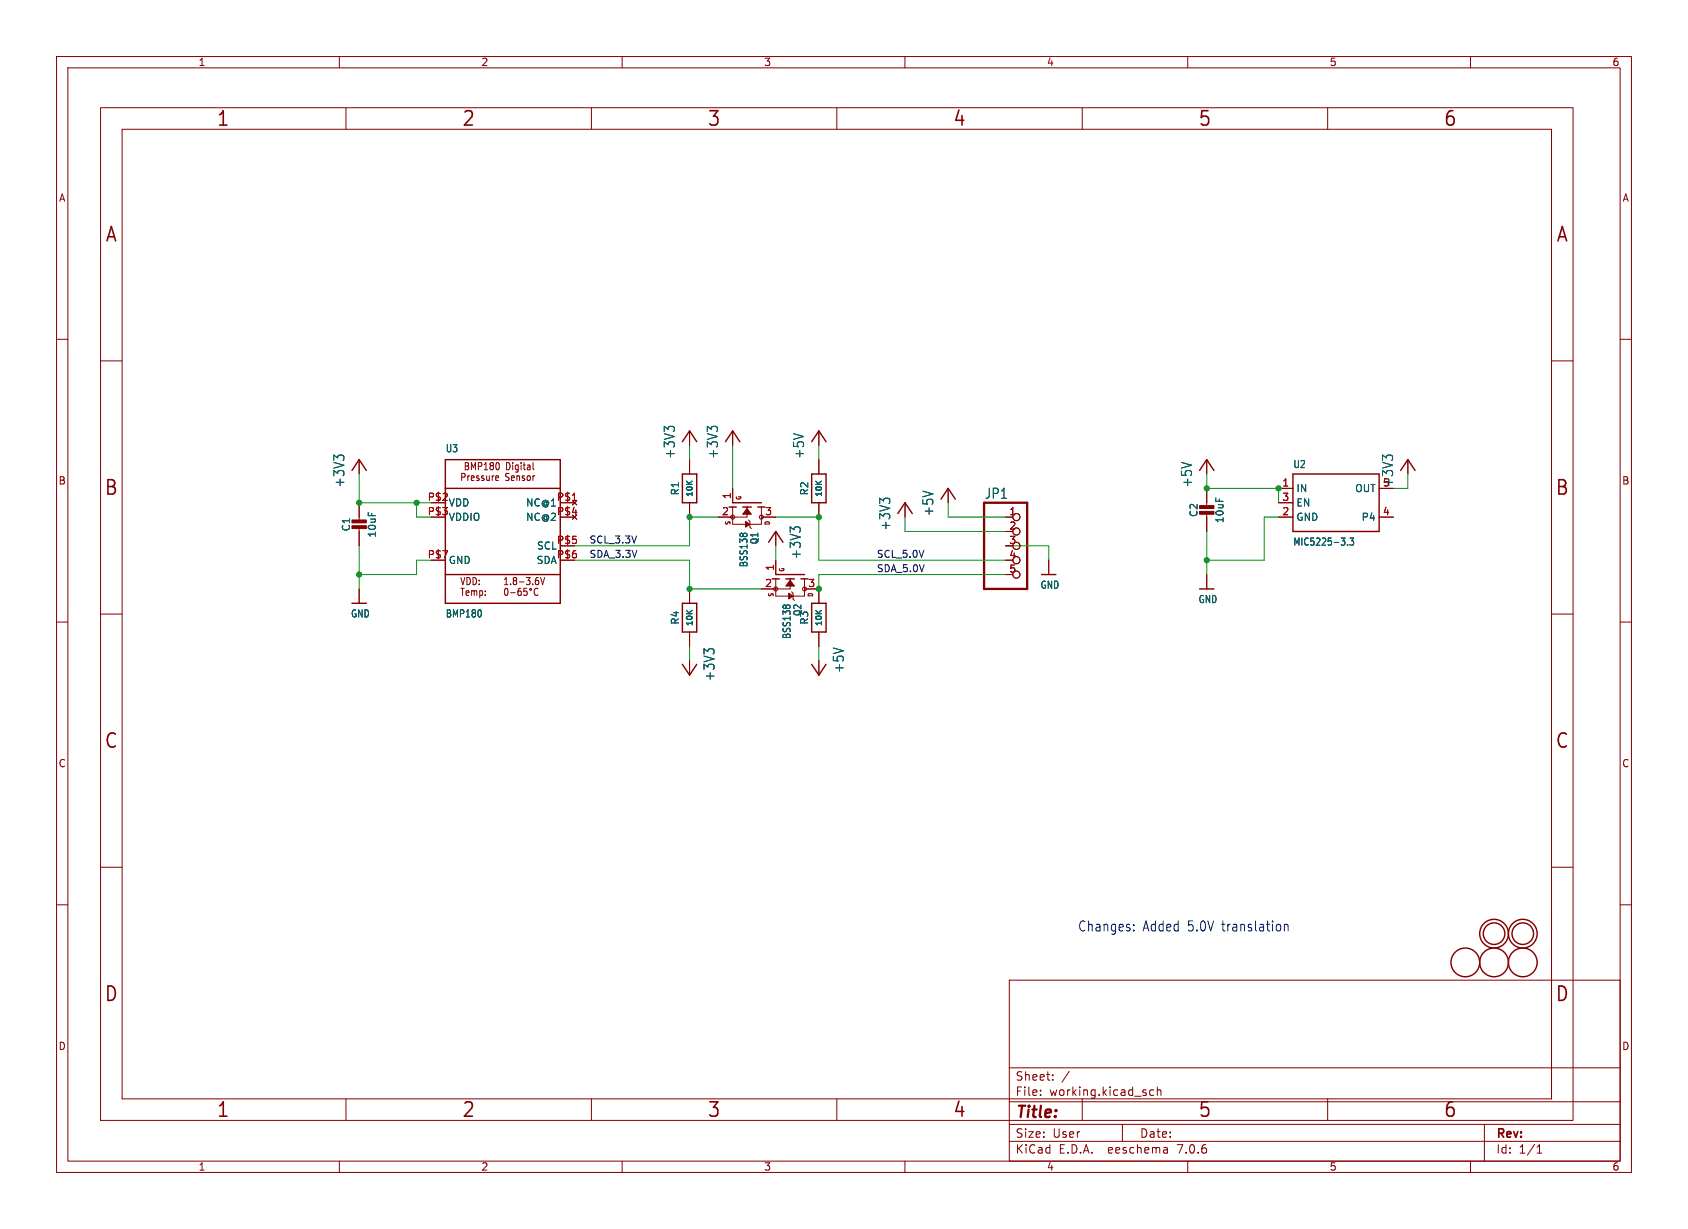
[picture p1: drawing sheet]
<svg xmlns="http://www.w3.org/2000/svg" width="298mm" height="217mm" viewBox="0 0 298 217" stroke-linecap="round" stroke-linejoin="round" font-family="sans-serif">
<g fill="none" stroke="#840000" stroke-width=".18">
<path d="M10 10h278.5v197.3h-278.5zM12 12h274.5v193.3h-274.5zM17.8 19h260.3v179.1h-260.3zM60 10v2M61.2 19v3.9M104.6 19v3.9M110 10v2M148 19v3.9M160 10v2M191.3 19v3.9M210 10v2M234.7 19v3.9"/>
<path d="M260 10v2M21.6 22.9h252.7v171.4h-252.7zM10 60h2M286.5 60h2M17.8 63.8h3.8M121.9 76.2v2.5M129.5 76.2v2.5M144.8 76.2v2.5M274.3 63.8h3.8M63.5 81.3v2.5M63.5 88.9v3.3M63.5 93.2v3.3"/>
<path d="M87.8 84.1l.3 .1 .1 .2-.6 .2M88.1 84.9l-.3 .1M88.2 81.9l.1 .4-.1 .6M94.2 81.8v1.1l.2 .2M101.2 88.5l.8 .8M102 88.5l-.8 .8M121.9 81.3v2.5M121.9 88.9v2.5M129.5 86.4v2.5M129.5 89.7v3h5.1v-3M132.1 89.7v1.7h-5.1M132.3 91.9l.3 .3v1l.2 .3"/>
<path d="M134.6 91.4h2.6M137.2 94v2.5M137.2 99.1v2.5M144.8 81.3v2.5M144.8 88.9v2.5M160 88.9v2.5M167.6 86.4v2.5M177.8 91.4h1.3M177.8 96.5h1.3M185.4 99.1v2.5M213.4 81.3v2.5M213.4 86.4v3.3"/>
<path d="M213.4 90.7v3.3M226.1 91.4h2.5M226.1 86.4h2.5M226.1 88.9h2.5M243.8 91.4h2.6M243.8 86.4h2.6M248.9 81.3v2.5M10 110h2M17.8 108.6h3.8M63.5 104.1v2.6M89.3 104.3l-.1 .5 .3 .5 .3-.2v-.8M90.3 104.8h.8"/>
<path d="M91.7 104.1l-.1 1 .2 .2 .3-.1v-.6l-.3-.1-.2 .3M92.6 104v.6l.1-.1 .4 .1 .1 .5-.2 .2-.4-.1M93.7 104.2l.1 .2 .2-.2M94.5 104.2a.61 .61 0 0 0-.1 .7 .61 .61 0 0 0 .7 .3M95 102.1h.2M95.1 102.6l.2 .2v.3l-.2 .3M95.6 102.1l.3 1.3 .4-1.3M121.9 104.1v2.6M121.9 111.8v2.5M121.9 116.8v2.6M137.2 102.4v3h5v-3M139.7 102.4v1.7h-5.1"/>
<path d="M140 104.6l.2 .3v1l.3 .3M142.2 104.1h2.6v2.6M144.8 111.8v2.5M144.8 116.8v2.6M177.8 101.6h1.3M213.4 101.6v2.5M274.3 108.6h3.8M286.5 110h2M10 160h2M17.8 153.4h3.8M274.3 153.4h3.8M286.5 160h2"/>
<path d="M178.4 173.3h108.1v32h-108.1zM61.2 194.3v3.8M104.6 194.3v3.8M148 194.3v3.8M178.4 198.8h108.1M178.4 194.8h108.1M178.4 188.8h108.1M184 193.6v.1M184 192.8v.1M186.1 190.9v.1M186.1 190.1v.1M189.1 189.4l-1.3 2"/>
<path d="M191.3 194.3v3.8M198.4 198.8v3M204 192.8l-.4-.1-.3 .3v.4l.1 .2h.6M204.6 192.9l.2-.2 .4 .1 .1 .9M204.6 192.2v1.5M234.7 194.3v3.8M262.5 198.8v6.5M60 205.3v2M110 205.3v2M160 205.3v2M178.4 201.8h108.1M206.3 203l.1 .9"/>
<path d="M206.4 203.8l-.1 .1M206.4 203.3h-.1M210 205.3v2M260 205.3v2M271.8 203.9h.8M271.8 202.8l.4-.4v1.5"/>
<circle cx="129.5" cy="91.4" r=".36"/>
<circle cx="134.6" cy="91.4" r=".36"/>
<circle cx="179.7" cy="91.4" r=".63"/>
<circle cx="179.7" cy="94" r=".63"/>
<circle cx="179.7" cy="99.1" r=".63"/>
<circle cx="179.7" cy="96.5" r=".63"/>
<circle cx="137.2" cy="104.1" r=".36"/>
<circle cx="142.2" cy="104.1" r=".36"/>
<circle cx="179.7" cy="101.6" r=".63"/>
</g>
<g fill="none" stroke="#840000" stroke-width=".25">
<path d="M120.6 78.1l1.3-1.9 1.3 1.9M128.3 78.1l1.2-1.9 1.3 1.9M143.5 78.1l1.3-1.9 1.2 1.9M62.2 83.2l1.3-1.9 1.3 1.9M78.7 81.3h20.4v25.4h-20.4zM78.7 86.4h20.4M120.6 83.8h2.6v5.1h-2.6zM128.9 89.7h1.3M129.5 88.9h5.1M131.3 89.7h1.5M134 89.7h1.3M135.9 95.9l1.3-1.9 1.2 1.9"/>
<path d="M143.5 83.8h2.5v5.1h-2.5zM158.7 90.8l1.3-1.9 1.3 1.9M166.4 88.3l1.2-1.9 1.3 1.9M212.1 83.2l1.3-1.9 1.2 1.9M228.6 83.8h15.2v10.2h-15.2zM247.6 83.2l1.3-1.9 1.3 1.9M62.2 106.7h2.6M78.7 101.6h20.4M120.6 106.7h2.6v5.1h-2.6zM120.6 117.5l1.3 1.9 1.3-1.9M136.5 102.4h1.3M137.2 101.6h5"/>
<path d="M138.9 102.4h1.6M141.6 102.4h1.3M143.5 106.7h2.5v5.1h-2.5zM143.5 117.5l1.3 1.9 1.2-1.9M184.1 101.6h2.6M212.1 104.1h2.5"/>
<circle cx="259.1" cy="170.2" r="2.54"/>
<circle cx="264.2" cy="165.1" r="2.54"/>
<circle cx="264.2" cy="170.2" r="2.54"/>
<circle cx="264.2" cy="165.1" r="1.9"/>
<circle cx="269.2" cy="170.2" r="2.54"/>
<circle cx="269.2" cy="165.1" r="2.54"/>
<circle cx="269.2" cy="165.1" r="1.9"/>
</g>
<g fill="none" stroke="#006464" stroke-width=".18">
<path d="M118.1 75.9l-.7-.5v.9M118.3 75.5h.8M125.7 75.9l-.6-.5v.9M125.9 75.5h.8M59.7 81l-.7-.5v.9M59.9 80.5h.7M130.9 94.4l.2-.1 .2 .1M131.4 94.4l.2-.1 .4 .1M140.4 93.7l-.7-.5v.9M140.6 93.2h.7M156.2 88.6l-.7-.5v.9M156.4 88.2h.8"/>
<path d="M238.3 96.3v.1M238.7 95.1h.6l-.3 .5 .3 .1v.6l-.2 .1-.4-.1M245.1 81l-.7-.5v.9M245.3 80.5h.8M85 108l.1 .3-.1 .7M125.1 115.2l-.6-.5v1M125.3 114.8h.8M138.5 107.1l.2-.1 .2 .1M139 107.1l.2-.1 .4 .1"/>
</g>
<path d="M101.2 88.5h.7" fill="none" stroke="#a90000" stroke-width=".18"/>
<g fill="#840000" stroke="#840000" stroke-width=".18">
<path d="M139.7 102.6l.8 1h-1.6z"/>
<path d="M139.4 104.9l.8 .5-.8 .5z"/>
<path d="M62.2 93h2.6v.5h-2.6z"/>
<path d="M62.2 91.9h2.6v.6h-2.6z"/>
<path d="M132.1 89.9l.7 1h-1.5z"/>
<path d="M131.8 92.2l.8 .5-.8 .5z"/>
<path d="M212.1 90.4h2.5v.5h-2.5z"/>
<path d="M212.1 89.4h2.5v.5h-2.5z"/>
</g>
<path d="M174 88.9h7.6v15.2h-7.6z" fill="none" stroke="#840000" stroke-width=".41"/>
<path d="M200.5 164.5v.1M200.5 163.5v.2M227.1 163.4v1.2M227.1 163.6a.37 .37 0 0 1 .6-.1v1.1" fill="none" stroke="#0000c2" stroke-width=".18"/>
<g fill="none" stroke="#009600" stroke-width=".18">
<path d="M121.9 78.7v2.6M129.5 78.7v7.7M144.8 78.7v2.6M63.5 83.8v5.1h12.7M63.5 96.5v7.6M73.7 88.9v2.5h2.5M76.2 99.1h-2.5v2.5h-10.2M101.6 99.1h20.3v5h12.7M127 91.4h-5.1v5.1h-20.3M137.2 91.4h7.6v7.7h33M137.2 96.5v2.6M160 91.4v2.6h17.8"/>
<path d="M167.6 88.9v2.5h10.2M177.8 96.5h7.6v2.6M213.4 83.8v2.6h12.7v2.5M213.4 94v7.6M226.1 91.4h-2.6v7.7h-10.1M248.9 83.8v2.6h-2.5M121.9 114.3v2.5M144.8 114.3v2.5M177.8 101.6h-33v2.5"/>
</g>
<g fill="#009600" stroke="#009600" stroke-width=".18">
<circle cx="144.8" cy="104.1" r=".46"/>
<circle cx="121.9" cy="91.4" r=".46"/>
<circle cx="73.7" cy="88.9" r=".46"/>
<circle cx="63.5" cy="88.9" r=".46"/>
<circle cx="63.5" cy="101.6" r=".46"/>
<circle cx="121.9" cy="104.1" r=".46"/>
<circle cx="144.8" cy="91.4" r=".46"/>
<circle cx="213.4" cy="86.4" r=".46"/>
<circle cx="226.1" cy="86.4" r=".46"/>
<circle cx="213.4" cy="99.1" r=".46"/>
</g>
<g font-size="3.5" fill="#840000">
<text x="38.2" y="22.7">1</text>
<text x="81.6" y="22.7">2</text>
<text x="125" y="22.7">3</text>
<text x="168.4" y="22.7">4</text>
<text x="211.8" y="22.7">5</text>
<text x="255.1" y="22.7">6</text>
<text x="18.5" y="43.1">A</text>
<text x="275" y="43.1">A</text>
<text x="18.3" y="87.9">B</text>
<text x="274.9" y="87.9">B</text>
<text x="18.3" y="132.7">C</text>
<text x="274.9" y="132.7">C</text>
<text x="18.3" y="177.4">D</text>
<text x="274.9" y="177.4">D</text>
<text x="38.2" y="197.9">1</text>
<text x="81.6" y="197.9">2</text>
<text x="125" y="197.9">3</text>
<text x="168.4" y="197.9">4</text>
<text x="211.8" y="197.9">5</text>
<text x="255.1" y="197.9">6</text>
</g>
<text font-size="2.8" fill="#840000" x="179.4" y="198.2">Title:</text>
<g font-size="2.5" fill="#006464">
<text x="119.5" y="81.2" transform="rotate(-90 119.5 81.2)">+3V3</text>
<text x="127.1" y="81.2" transform="rotate(-90 127.1 81.2)">+3V3</text>
<text x="142.4" y="81.2" transform="rotate(-90 142.4 81.2)">+5V</text>
<text x="61.1" y="86.3" transform="rotate(-90 61.1 86.3)">+3V3</text>
<text x="174" y="88.4">JP1</text>
<text x="211" y="86.3" transform="rotate(-90 211 86.3)">+5V</text>
<text x="246.5" y="86.3" transform="rotate(-90 246.5 86.3)">+3V3</text>
<text x="157.6" y="93.9" transform="rotate(-90 157.6 93.9)">+3V3</text>
<text x="165.2" y="91.4" transform="rotate(-90 165.2 91.4)">+5V</text>
<text x="141.8" y="99" transform="rotate(-90 141.8 99)">+3V3</text>
<text x="149.4" y="119.1" transform="rotate(-90 149.4 119.1)">+5V</text>
<text x="126.6" y="120.6" transform="rotate(-90 126.6 120.6)">+3V3</text>
</g>
<g font-size="2.5" fill="#0000c2">
<text x="190.5" y="164.9">Changes:</text>
<text x="202" y="164.9">Added</text>
<text x="210" y="164.9">5.0V</text>
<text x="216.2" y="164.9">translation</text>
</g>
<g font-size="2.1" fill="#840000">
<text x="179.4" y="191.3">Sheet:</text>
<text x="179.4" y="194">File:</text>
<text x="185.5" y="194">working.kicad_sch</text>
<text x="179.4" y="201.4">Size:</text>
<text x="186.1" y="201.4">User</text>
<text x="201.4" y="201.4">Date:</text>
<text x="264.4" y="201.6">Rev:</text>
<text x="179.4" y="204.2">KiCad</text>
<text x="187.2" y="204.2">E.D.A.</text>
<text x="196.1" y="204.2">eeschema</text>
<text x="208.4" y="204.2">7.0.6</text>
<text x="264.4" y="204.2">Id:</text>
<text x="268.5" y="204.2">1/1</text>
</g>
<g font-size="1.8" fill="#840000">
<text x="35" y="11.9">1</text>
<text x="85" y="11.9">2</text>
<text x="135" y="11.9">3</text>
<text x="185" y="11.9">4</text>
<text x="235" y="11.9">5</text>
<text x="285" y="11.9">6</text>
<text x="10.3" y="35.9">A</text>
<text x="286.8" y="35.9">A</text>
<text x="81.9" y="83.4">BMP180</text>
<text x="89.4" y="83.4">Digital</text>
<text x="10.3" y="85.9">B</text>
<text x="81.3" y="85.3">Pressure</text>
<text x="89.3" y="85.3">Sensor</text>
<text x="286.7" y="85.9">B</text>
<text x="81.3" y="105.6">Temp:</text>
<text x="81.3" y="103.7">VDD:</text>
<text x="88.9" y="103.7">1.8-3.6V</text>
<text x="10.3" y="135.9">C</text>
<text x="286.7" y="135.9">C</text>
<text x="10.3" y="185.9">D</text>
<text x="286.7" y="185.9">D</text>
<text x="35" y="207.2">1</text>
<text x="85" y="207.2">2</text>
<text x="135" y="207.2">3</text>
<text x="185" y="207.2">4</text>
<text x="235" y="207.2">5</text>
<text x="285" y="207.2">6</text>
</g>
<g font-size="1.8" fill="#006464">
<text x="78.7" y="80.2">U3</text>
<text x="228.6" y="83">U2</text>
<text x="92.9" y="89.8">NC@1</text>
<text x="120.2" y="87.7" transform="rotate(-90 120.2 87.7)">R1</text>
<text x="143.1" y="87.7" transform="rotate(-90 143.1 87.7)">R2</text>
<text x="229.1" y="87.2">IN</text>
<text x="229.1" y="89.8">EN</text>
<text x="239.5" y="87.2">OUT</text>
<text x="62.1" y="94.1" transform="rotate(-90 62.1 94.1)">C1</text>
<text x="66.7" y="95.2" transform="rotate(-90 66.7 95.2)">10uF</text>
<text x="79.2" y="92.3">VDDIO</text>
<text x="92.9" y="92.3">NC@2</text>
<text x="211.9" y="91.5" transform="rotate(-90 211.9 91.5)">C2</text>
<text x="216.5" y="92.6" transform="rotate(-90 216.5 92.6)">10uF</text>
<text x="229.1" y="92.3">GND</text>
<text x="240.6" y="92.3">P4</text>
<text x="79.2" y="99.9">GND</text>
<text x="94.8" y="99.9">SDA</text>
<text x="94.8" y="97.4">SCL</text>
<text x="132.4" y="100.4" transform="rotate(-90 132.4 100.4)">BSS138</text>
<text x="134.3" y="96.4" transform="rotate(-90 134.3 96.4)">Q1</text>
<text x="228.6" y="96.7">MIC5225-3.3</text>
<text x="183.9" y="104.3">GND</text>
<text x="211.8" y="106.8">GND</text>
<text x="61.9" y="109.4">GND</text>
<text x="78.7" y="109.4">BMP180</text>
<text x="120.2" y="110.6" transform="rotate(-90 120.2 110.6)">R4</text>
<text x="140" y="113.1" transform="rotate(-90 140 113.1)">BSS138</text>
<text x="141.9" y="109.1" transform="rotate(-90 141.9 109.1)">Q2</text>
<text x="143.1" y="110.6" transform="rotate(-90 143.1 110.6)">R3</text>
</g>
<g font-size="1.8" fill="#a90000">
<text x="75.5" y="88.6">P$2</text>
<text x="79.2" y="89.8">VDD</text>
<text x="98.4" y="88.6">P$1</text>
<text x="129.3" y="88.3" transform="rotate(-90 129.3 88.3)">1</text>
<text x="226.6" y="86.1">1</text>
<text x="226.6" y="88.6">3</text>
<text x="244.4" y="86.1">5</text>
<text x="75.5" y="91.2">P$3</text>
<text x="98.4" y="91.2">P$4</text>
<text x="127.6" y="91.2">2</text>
<text x="135.2" y="91.2">3</text>
<text x="178.4" y="91.2">1</text>
<text x="178.4" y="93.7">2</text>
<text x="226.6" y="91.2">2</text>
<text x="244.4" y="91.2">4</text>
<text x="75.5" y="98.8">P$7</text>
<text x="98.4" y="96.3">P$5</text>
<text x="98.4" y="98.8">P$6</text>
<text x="136.9" y="101" transform="rotate(-90 136.9 101)">1</text>
<text x="178.4" y="96.3">3</text>
<text x="178.4" y="98.8">4</text>
<text x="178.4" y="101.3">5</text>
<text x="135.2" y="103.9">2</text>
<text x="142.8" y="103.9">3</text>
</g>
<g font-size="1.7" fill="#0f0f0f">
<text x="104.1" y="96.2">SCL_3.3V</text>
<text x="104.1" y="98.7">SDA_3.3V</text>
<text x="154.9" y="101.3">SDA_5.0V</text>
<text x="154.9" y="98.7">SCL_5.0V</text>
</g>
<g font-size="1.4" fill="#006464">
<text x="122.7" y="88" transform="rotate(-90 122.7 88)">10K</text>
<text x="145.6" y="88" transform="rotate(-90 145.6 88)">10K</text>
<text x="122.7" y="110.9" transform="rotate(-90 122.7 110.9)">10K</text>
<text x="145.6" y="110.9" transform="rotate(-90 145.6 110.9)">10K</text>
</g>
<g font-size="1.1" fill="#840000">
<text x="131.3" y="88.5" transform="rotate(-90 131.3 88.5)">G</text>
<text x="129.4" y="93" transform="rotate(-90 129.4 93)">S</text>
<text x="136.3" y="93" transform="rotate(-90 136.3 93)">D</text>
<text x="138.9" y="101.2" transform="rotate(-90 138.9 101.2)">G</text>
<text x="137" y="105.7" transform="rotate(-90 137 105.7)">S</text>
<text x="144" y="105.7" transform="rotate(-90 144 105.7)">D</text>
</g>
</svg>
